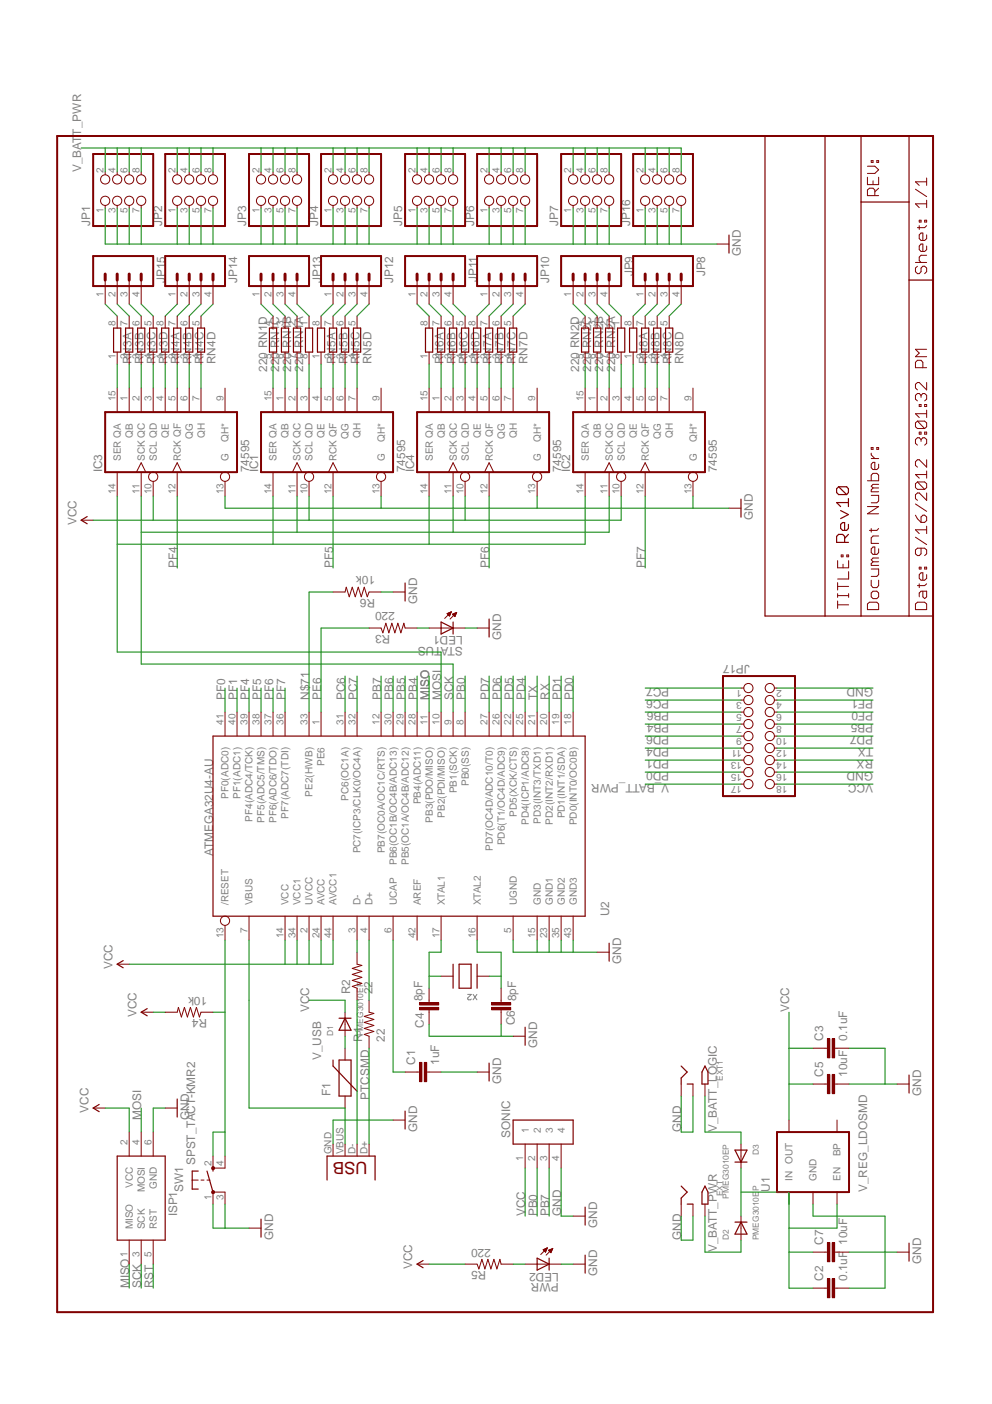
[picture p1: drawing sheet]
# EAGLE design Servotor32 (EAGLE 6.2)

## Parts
C1  1uF  CAP0603-CAP  [0603-CAP]
C2  0.1uF  CAP0603-CAP  [0603-CAP]
C3  0.1uF  CAP0603-CAP  [0603-CAP]
C4  8pF  CAP0603-CAP  [0603-CAP]
C5  10uF  CAP0805  [0805]
C6  8pF  CAP0603-CAP  [0603-CAP]
C7  10uF  CAP0805  [0805]
D1  PMEG3010EP  [SOD-128]
D2  PMEG3010EP  [SOD-128]
D3  PMEG3010EP  [SOD-128]
EXT  2.1MMJACKTHM  [PJ-102A]
EXT1  2.1MMJACKTHM  [PJ-102A]
F1  PTCSMD  [PTC-1206]
IC1  74595  [TSSOP16]
IC2  74595  [TSSOP16]
IC3  74595  [TSSOP16]
IC4  74595  [TSSOP16]
ISP1  AVRISP-6  [AVRISP]
JP1  PINHD-2X4  [2X04]
JP2  PINHD-2X4  [2X04]
JP3  PINHD-2X4  [2X04]
JP4  PINHD-2X4  [2X04]
JP5  PINHD-2X4  [2X04]
JP6  PINHD-2X4  [2X04]
JP7  PINHD-2X4  [2X04]
JP8  M04PTH  [1X04]
JP9  M04PTH  [1X04]
JP10  M04PTH  [1X04]
JP11  M04PTH  [1X04]
JP12  M04PTH  [1X04]
JP13  M04PTH  [1X04]
JP14  M04PTH  [1X04]
JP15  M04PTH  [1X04]
JP16  PINHD-2X4  [2X04]
JP17  PINHD-2X9-BIG  [2X09-BIG]
LED1  STATUS  LEDSML0805  [SML0805]
LED2  PWR  LEDSML0805  [SML0805]
R1  22  RESISTOR0603-RES  [0603-RES]
R2  22  RESISTOR0603-RES  [0603-RES]
R3  220  RESISTOR0603-RES  [0603-RES]
R4  10k  RESISTOR0603-RES  [0603-RES]
R5  220  RESISTOR0603-RES  [0603-RES]
R6  10k  RESISTOR0603-RES  [0603-RES]
RN1  220  4R-NEXB38V  [EXB38V]
RN2  220  4R-NEXB38V  [EXB38V]
RN3  4R-NEXB38V  [EXB38V]
RN4  4R-NEXB38V  [EXB38V]
RN5  4R-NEXB38V  [EXB38V]
RN6  4R-NEXB38V  [EXB38V]
RN7  4R-NEXB38V  [EXB38V]
RN8  4R-NEXB38V  [EXB38V]
SONIC  SONIC  1X4-BIG  [1X04-BIG]
SW1  SPST_TACT-KMR2  [KMR2]
U1  V_REG_LDOSMD  [SOT23-5]
U2  ATMEGA32U4-AU  [TQFP44]
X1  USBSMD  [USB-MINIB]
X2  XTALNX5032  [NX5032]

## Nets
D+: R1.2 U2.4(D+)
D-: R2.2 U2.3(D-)
GND: C1.2 C2.2 C3.2 C4.2 C5.2 C6.2 C7.2 EXT1.RING EXT1.RING_SW EXT.RING EXT.RING_SW IC1.13(G) IC2.13(G) IC3.13(G) IC4.13(G) ISP1.6(GND) JP1.1 JP1.3 JP1.5 JP1.7 JP2.1 JP2.3 JP2.5 JP2.7 JP3.1 JP3.3 JP3.5 JP3.7 JP4.1 JP4.3 JP4.5 JP4.7 JP5.1 JP5.3 JP5.5 JP5.7 JP6.1 JP6.3 JP6.5 JP6.7 JP7.1 JP7.3 JP7.5 JP7.7 JP16.1 JP16.3 JP16.5 JP16.7 JP17.2 JP17.16 LED1.C LED2.C R6.1 SONIC.4 SW1.1(P) SW1.3(P1) U1.2(GND) U2.5(UGND) U2.15(GND) U2.23(GND1) U2.35(GND2) U2.43(GND3) X1.GND
MISO: ISP1.1(MISO) U2.11(PB3(PDO/MISO))
MOSI: IC1.14(SER) IC2.14(SER) IC3.14(SER) IC4.14(SER) ISP1.4(MOSI) U2.10(PB2(PDI/MISO))
N$1: IC3.15(QA) RN3.1
N$2: LED2.A R5.2
N$3: IC1.3(QD) RN1.8
N$4: R2.1 X1.D-
N$5: R1.1 X1.D+
N$6: IC2.3(QD) RN2.8
N$7: IC1.2(QC) RN1.7
N$8: IC2.2(QC) RN2.7
N$10: IC1.1(QB) RN1.6
N$11: IC3.1(QB) RN3.2
N$12: IC1.15(QA) RN1.5
N$13: IC3.2(QC) RN3.3
N$14: IC3.3(QD) RN3.4
N$15: IC2.1(QB) RN2.6
N$16: IC2.15(QA) RN2.5
N$17: IC3.4(QE) RN4.1
N$18: IC3.5(QF) RN4.2
N$19: IC3.6(QG) RN4.3
N$20: IC3.7(QH) RN4.4
N$21: IC1.4(QE) RN5.1
N$22: IC1.5(QF) RN5.2
N$23: JP13.1 RN1.4
N$24: IC1.6(QG) RN5.3
N$25: IC1.7(QH) RN5.4
N$26: JP12.1 RN5.8
N$27: JP13.2 RN1.3
N$28: JP13.3 RN1.2
N$29: JP13.4 RN1.1
N$30: JP12.2 RN5.7
N$31: JP12.3 RN5.6
N$32: JP12.4 RN5.5
N$33: JP15.1 RN3.8
N$34: JP15.2 RN3.7
N$35: JP15.3 RN3.6
N$36: JP15.4 RN3.5
N$37: JP14.1 RN4.8
N$38: JP14.2 RN4.7
N$39: JP14.3 RN4.6
N$40: JP14.4 RN4.5
N$41: JP9.4 RN2.1
N$42: JP9.3 RN2.2
N$43: JP9.2 RN2.3
N$44: JP9.1 RN2.4
N$45: IC2.4(QE) RN8.1
N$46: IC2.5(QF) RN8.2
N$47: IC2.6(QG) RN8.3
N$48: IC2.7(QH) RN8.4
N$49: JP8.1 RN8.8
N$50: JP8.2 RN8.7
N$51: JP8.3 RN8.6
N$52: JP8.4 RN8.5
N$54: IC4.1(QB) RN6.2
N$55: IC4.2(QC) RN6.3
N$56: IC4.3(QD) RN6.4
N$57: IC4.4(QE) RN7.1
N$58: IC4.5(QF) RN7.2
N$59: IC4.6(QG) RN7.3
N$60: IC4.7(QH) RN7.4
N$61: JP11.1 RN6.8
N$62: JP11.2 RN6.7
N$63: JP11.3 RN6.6
N$64: JP11.4 RN6.5
N$65: JP10.1 RN7.8
N$66: JP10.2 RN7.7
N$67: JP10.3 RN7.6
N$68: JP10.4 RN7.5
N$69: LED1.A R3.2
N$71: R6.2 U2.33(PE2(HWB))
N$73: IC4.15(QA) RN6.1
PB0: SONIC.2 U2.8(PB0(SS))
PB4: JP17.7 U2.28(PB4(ADC11))
PB5: JP17.8 U2.29(PB5(OC1A/OC4B/ADC12))
PB6: JP17.5 U2.30(PB6(OC1B/OC4B/ADC13))
PB7: SONIC.3 U2.12(PB7(OC0A/OC1C/RTS))
PC6: JP17.3 U2.31(PC6(OC1A))
PC7: JP17.1 U2.32(PC7(ICP3/CLK0/OC4A))
PD0: JP17.15 U2.18(PD0(INT0/OC0B))
PD1: JP17.13 U2.19(PD1(INT1/SDA))
PD4: JP17.11 U2.25(PD4(ICP1/ADC8))
PD5: U2.22(PD5(XCK/CTS))
PD6: JP17.9 U2.26(PD6(T1/OC4D/ADC9))
PD7: JP17.10 U2.27(PD7(OC4D/ADC10/T0))
PE6: R3.1 U2.1(PE6)
PF0: JP17.6 U2.41(PF0(ADC0))
PF1: JP17.4 U2.40(PF1(ADC1))
PF4: IC3.12(RCK) U2.39(PF4(ADC4/TCK))
PF5: IC1.12(RCK) U2.38(PF5(ADC5/TMS))
PF6: IC4.12(RCK) U2.37(PF6(ADC6/TDO))
PF7: IC2.12(RCK) U2.36(PF7(ADC7(TDI))
RST: ISP1.5(RST) R4.1 SW1.2(S) SW1.4(S1) U2.13(/RESET)
RX: JP17.14 U2.20(PD2(INT2/RXD1))
SCK: IC1.11(SCK) IC2.11(SCK) IC3.11(SCK) IC4.11(SCK) ISP1.3(SCK) U2.9(PB1(SCK))
TX: JP17.12 U2.21(PD3(INT3/TXD1))
UCAP: C1.1 U2.6(UCAP)
V_BATT: C2.1 C7.1 D2.P$1(C) D3.P$1(C) U1.1(IN) U1.3(EN)
V_BATT_LOGIC: D3.P$2(A) EXT1.TIP
V_BATT_PWR: D2.P$2(A) EXT.TIP JP1.2 JP1.4 JP1.6 JP1.8 JP2.2 JP2.4 JP2.6 JP2.8 JP3.2 JP3.4 JP3.6 JP3.8 JP4.2 JP4.4 JP4.6 JP4.8 JP5.2 JP5.4 JP5.6 JP5.8 JP6.2 JP6.4 JP6.6 JP6.8 JP7.2 JP7.4 JP7.6 JP7.8 JP16.2 JP16.4 JP16.6 JP16.8 JP17.17
V_USB: D1.P$2(A) F1.2
VBUS: F1.1 U2.7(VBUS) X1.VBUS
VCC: C3.1 C5.1 D1.P$1(C) IC1.10(SCL) IC2.10(SCL) IC3.10(SCL) IC4.10(SCL) ISP1.2(VCC) JP17.18 R4.2 R5.1 SONIC.1 U1.5(OUT) U2.2(UVCC) U2.14(VCC) U2.24(AVCC) U2.34(VCC1) U2.44(AVCC1)
XTAL1: C4.1 U2.17(XTAL1) X2.P$2
XTAL2: C6.1 U2.16(XTAL2) X2.P$1
Unconnected: IC1.9(QH*) IC2.9(QH*) IC3.9(QH*) IC4.9(QH*) U1.4(BP) U2.42(AREF)

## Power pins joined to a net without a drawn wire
GND: IC1.8(GND) IC2.8(GND) IC3.8(GND) IC4.8(GND)
VCC: IC1.16(VCC) IC2.16(VCC) IC3.16(VCC) IC4.16(VCC)

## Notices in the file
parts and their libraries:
SparkFun-Passives: Licensing: CC v3.0 Share-Alike You are welcome to use this library for commercial purposes.
